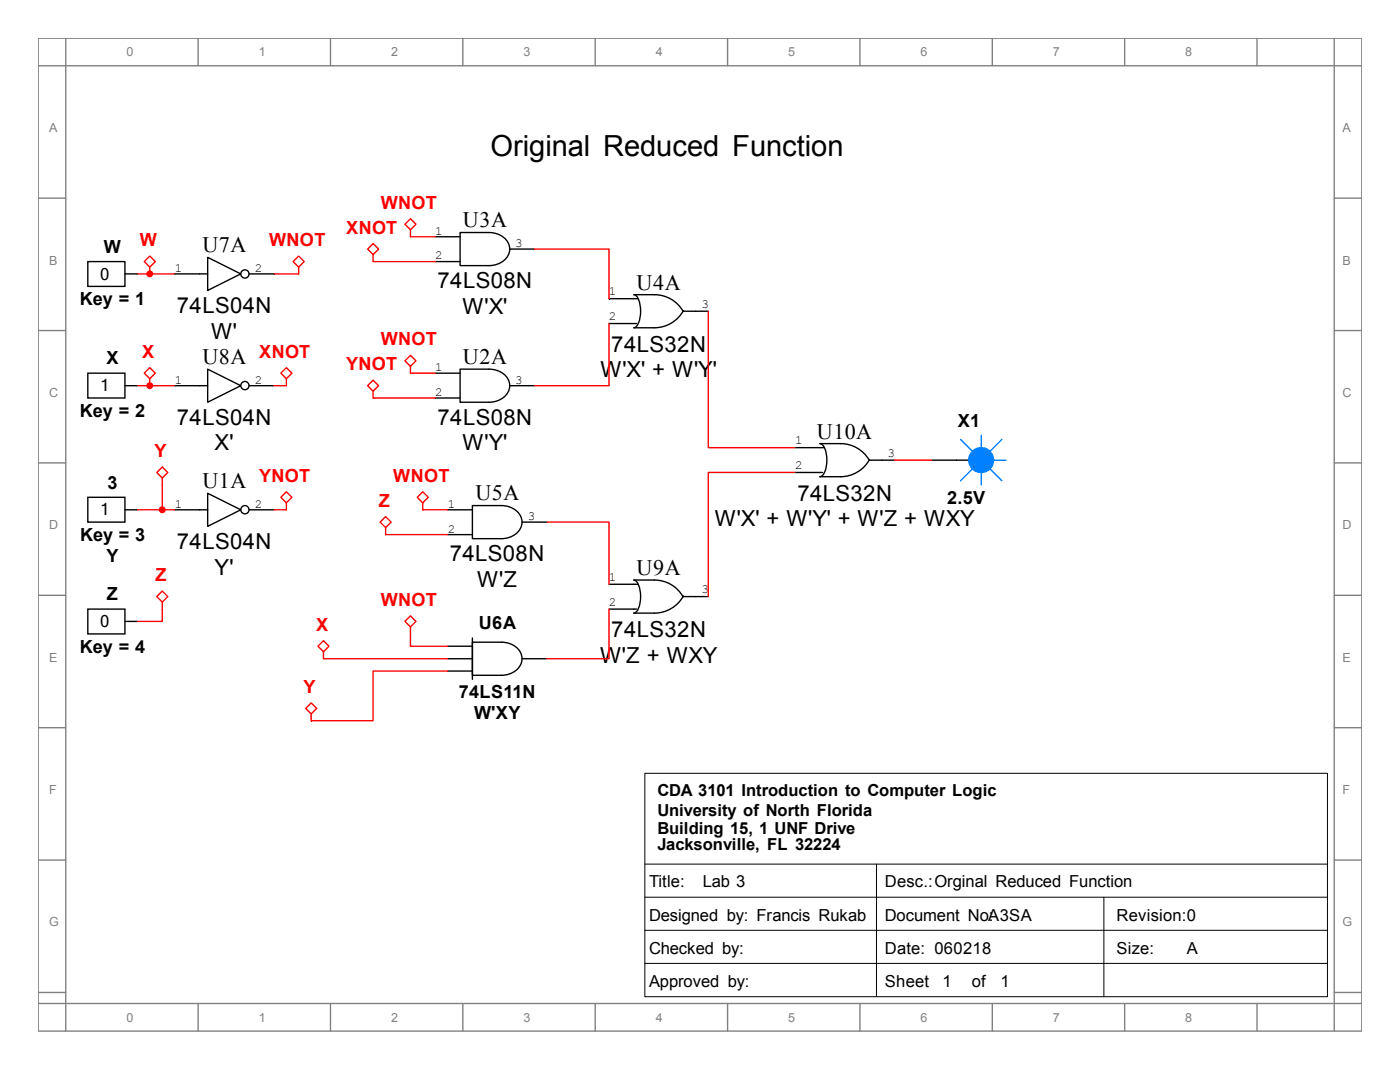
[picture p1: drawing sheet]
<svg xmlns="http://www.w3.org/2000/svg" width="279mm" height="216mm" viewBox="0 0 279 216" stroke-linecap="round" stroke-linejoin="round" font-family="sans-serif">
<g fill="none" stroke="#808080" stroke-width=".28">
<path d="M7.6 7.6h264.2v198.1h-264.2zM7.6 13.1h264.2M13.1 7.6v198.1M39.5 7.6v5.5M66 7.6v5.5M92.4 7.6v5.5M118.8 7.6v5.5M145.2 7.6v5.5M171.6 7.6v5.5M198 7.6v5.5M224.5 7.6v5.5M250.9 7.6v5.5"/>
<path d="M266.3 7.6v198.1M7.6 39.5h5.5M266.3 39.5h5.5M7.6 66h5.5M266.3 66h5.5M7.6 92.4h5.5M266.3 92.4h5.5M7.6 118.8h5.5M266.3 118.8h5.5M7.6 145.2h5.5M266.3 145.2h5.5M7.6 171.6h5.5"/>
<path d="M266.3 171.6h5.5M7.6 198h5.5M266.3 198h5.5M7.6 200.2h264.2M39.5 200.2v5.5M66 200.2v5.5M92.4 200.2v5.5M118.8 200.2v5.5M145.2 200.2v5.5M171.6 200.2v5.5M198 200.2v5.5M224.5 200.2v5.5"/>
<path d="M250.9 200.2v5.5"/>
</g>
<path d="M128.7 154.3h136.2v44.6h-136.2zM128.7 172.4h136.2M128.7 179h136.2M174.9 172.4v26.4M220.3 179v19.8M128.7 185.6h136.2M128.7 192.2h136.2" fill="none" stroke="#000" stroke-width=".2"/>
<g fill="none" stroke="#000" stroke-width=".28">
<path d="M17.5 52.2h7.4v4.9h-7.4zM24.9 54.7h2.5M34.8 54.7h6.6M41.4 51.4l6.6 3.3-6.6 3.3zM49.7 54.7h5M86.9 47.2h4.9M86.9 52.2h4.9M91.8 46.4h5.8a3.8 3.8 0 0 1 4.1 3.3 3.8 3.8 0 0 1-4.1 3.3h-5.8zM101.7 49.7h5M17.5 74.5h7.4v4.9h-7.4zM24.9 77h2.5M34.8 77h6.6"/>
<path d="M41.4 73.7l6.6 3.3-6.6 3.3zM49.7 77h5M17.5 99.2h7.4v5h-7.4zM190.9 91.8h2.4M24.9 101.7h2.5"/>
<circle cx="48.9" cy="54.7" r=".82"/>
<circle cx="48.9" cy="76.9" r=".82"/>
</g>
<path d="M191.7 87.7l2.5 2.5M194.2 93.5l-2.5 2.4M195.8 86.9v2.4M195.8 94.3v2.5M197.5 93.5l2.4 2.4M198.3 91.8h2.5M199.9 87.7l-2.4 2.5" fill="none" stroke="#0080ff" stroke-width=".28"/>
<circle cx="195.8" cy="91.8" r="2.48" fill="#0080ff"/>
<circle cx="195.8" cy="91.8" r="2.48" fill="none" stroke="#0080ff" stroke-width=".28"/>
<path d="M121.5 59.6h5.8M121.5 64.6h5.5M136.4 62a6.6 6.6 0 0 1-5.8 3.4h-4.1a2.55 2.55 0 0 0 1.3-2.5v-.8a4 4 0 0 0-1-3.2l-.3-.1h4.1a6.6 6.6 0 0 1 5.7 3.3M136.4 62.1h5M185.9 91.8h5" fill="none" stroke="#000" stroke-width=".28"/>
<circle cx="29.9" cy="54.7" r=".55" fill="#f00"/>
<g fill="none" stroke="#f00" stroke-width=".28">
<path d="M27.4 54.7h7.4M28.8 52.2l1.1-1.1 1.1 1.1-1.1 1.1z"/>
<circle cx="29.9" cy="54.7" r=".55"/>
</g>
<path d="M29.9 54.7h.1M29.9 53.3v1.4" fill="none" stroke="#f00" stroke-width=".28"/>
<circle cx="29.9" cy="77" r=".55" fill="#f00"/>
<g fill="none" stroke="#f00" stroke-width=".28">
<path d="M27.4 77h7.4M28.8 74.5l1.1-1.1 1.1 1.1-1.1 1.1z"/>
<circle cx="29.9" cy="77" r=".55"/>
</g>
<path d="M29.9 77h.1M29.9 75.6v1.4M31.3 94.3l1.1-1.1 1.1 1.1-1.1 1.1z" fill="none" stroke="#f00" stroke-width=".28"/>
<path d="M58.5 52.2l1.1-1.1 1.1 1.1-1.1 1.1zM32.4 95.4v1.4" fill="none" stroke="#f00" stroke-width=".28"/>
<path d="M59.6 53.3v1.4h-4.9M56 74.5l1.1-1.1 1.2 1.1-1.2 1.1z" fill="none" stroke="#f00" stroke-width=".28"/>
<path d="M57.1 75.6v1.4h-2.4M31.3 119l1.1-1.1 1.1 1.1-1.1 1.1z" fill="none" stroke="#f00" stroke-width=".28"/>
<path d="M17.5 121.5h7.4v5h-7.4zM24.9 124h2.5" fill="none" stroke="#000" stroke-width=".28"/>
<path d="M32.4 120.1v3.9h-5" fill="none" stroke="#f00" stroke-width=".28"/>
<g fill="none" stroke="#000" stroke-width=".28">
<path d="M41.4 98.4l6.6 3.3-6.6 3.3zM34.8 101.7h6.6M49.7 101.7h5"/>
<circle cx="48.9" cy="101.7" r=".82"/>
</g>
<circle cx="32.4" cy="101.7" r=".56" fill="#f00"/>
<g fill="none" stroke="#f00" stroke-width=".28">
<path d="M32.4 96.8v4.9M56 99.2l1.1-1.1 1.2 1.1-1.2 1.1zM27.4 101.7h7.4"/>
<circle cx="32.4" cy="101.7" r=".56"/>
</g>
<path d="M80.8 44.7l1.1-1.1 1.1 1.1-1.1 1.1zM57.1 100.3v1.4h-2.4" fill="none" stroke="#f00" stroke-width=".28"/>
<path d="M73.4 49.7l1.1-1.1 1.1 1.1-1.1 1.1zM81.9 45.8v1.4h5" fill="none" stroke="#f00" stroke-width=".28"/>
<path d="M74.5 50.8v1.4h12.4M80.8 72l1.1-1.1 1.1 1.1-1.1 1.1z" fill="none" stroke="#f00" stroke-width=".28"/>
<path d="M86.9 74.5h4.9M86.9 79.4h4.9M91.8 73.7h5.8a3.8 3.8 0 0 1 4.1 3.3 3.8 3.8 0 0 1-4.1 3.3h-5.8zM101.7 77h5" fill="none" stroke="#000" stroke-width=".28"/>
<path d="M73.4 77l1.1-1.1 1.1 1.1-1.1 1.1zM81.9 73.1v1.4" fill="none" stroke="#f00" stroke-width=".28"/>
<path d="M74.5 78.1v1.3h12.4M81.9 74.5h5M83.3 99.2l1.1-1.1 1.1 1.1-1.1 1.1z" fill="none" stroke="#f00" stroke-width=".28"/>
<path d="M89.3 101.7h5M89.3 106.7h5M94.3 100.9h5.8a3.8 3.8 0 0 1 4.1 3.3 3.8 3.8 0 0 1-4.1 3.3h-5.8zM104.2 104.2h4.9" fill="none" stroke="#000" stroke-width=".28"/>
<path d="M75.9 104.2l1.1-1.1 1.1 1.1-1.1 1.1zM84.4 100.3v1.4" fill="none" stroke="#f00" stroke-width=".28"/>
<path d="M106.7 49.7h14.8v9.9M121.5 64.6v12.4h-14.8M178.5 91.8h7.4M77 105.3v1.4h12.3M84.4 101.7h4.9M80.8 124l1.1-1.1 1.1 1.1-1.1 1.1z" fill="none" stroke="#f00" stroke-width=".28"/>
<path d="M158.7 89.3h5.8M158.7 94.3h5.5M173.5 91.7a6.6 6.6 0 0 1-5.7 3.4h-4.2a2.51 2.51 0 0 0 1.4-2.5v-.8a3.9 3.9 0 0 0-1.1-3.2l-.3-.1h4.2a6.6 6.6 0 0 1 5.7 3.3M173.5 91.8h5M89.3 128.9h5M89.3 131.4h5M89.3 133.9h5M94.3 128.1h5.8a3.8 3.8 0 0 1 4.1 3.3 3.8 3.8 0 0 1-4.1 3.3h-5.8zM94.3 127.3v8.3M104.2 131.4h4.9" fill="none" stroke="#000" stroke-width=".28"/>
<path d="M63.5 128.9l1.1-1.1 1.1 1.1-1.1 1.1zM81.9 125.1v3.8h7.4" fill="none" stroke="#f00" stroke-width=".28"/>
<path d="M64.6 130v1.4h24.7M61 141.4l1.1-1.1 1.1 1.1-1.1 1.1z" fill="none" stroke="#f00" stroke-width=".28"/>
<path d="M141.4 62.1v27.2h17.3M158.7 94.3h-17.3v24.7M109.1 104.2h12.4v12.4M89.3 133.9h-14.8v9.9h-12.4v-1.3M121.5 121.5v9.9h-12.4" fill="none" stroke="#f00" stroke-width=".28"/>
<path d="M121.5 116.6h5.8M136.4 118.9a6.6 6.6 0 0 1-5.8 3.4h-4.1a2.55 2.55 0 0 0 1.3-2.5v-1.5a2.55 2.55 0 0 0-1.3-2.6h4.1a6.5 6.5 0 0 1 5.7 3.4M136.4 119h5M121.5 121.5h5.5" fill="none" stroke="#000" stroke-width=".28"/>
<text font-size="5.8" x="97.9" y="31">Original Reduced Function</text>
<g font-size="4.4">
<text x="92.4" y="45.4">U3A</text>
<text x="40.4" y="50.3">U7A</text>
<text x="87.3" y="57.5">74LS08N</text>
<text x="127" y="57.8">U4A</text>
<text x="35.3" y="62.5">74LS04N</text>
<text x="92.3" y="62.6">W'X'</text>
<text x="42.2" y="67.6">W'</text>
<text x="122" y="70.2">74LS32N</text>
<text x="40.4" y="72.6">U8A</text>
<text x="92.4" y="72.6">U2A</text>
<text x="119.8" y="75.3">W'X' + W'Y'</text>
<text x="35.3" y="84.8">74LS04N</text>
<text x="42.8" y="89.9">X'</text>
<text x="87.3" y="84.8">74LS08N</text>
<text x="92.3" y="89.9">W'Y'</text>
<text x="163" y="87.5">U10A</text>
<text x="40.4" y="97.4">U1A</text>
<text x="94.9" y="99.9">U5A</text>
<text x="159.1" y="99.9">74LS32N</text>
<text x="142.7" y="105">W'X' + W'Y' + W'Z + WXY</text>
<text x="35.3" y="109.6">74LS04N</text>
<text x="89.7" y="112">74LS08N</text>
<text x="42.8" y="114.6">Y'</text>
<text x="95.2" y="117.1">W'Z</text>
<text x="127" y="114.7">U9A</text>
<text x="122" y="127.2">74LS32N</text>
<text x="119.8" y="132.2">W'Z + WXY</text>
</g>
<g font-size="3.6" fill="#f00">
<text x="76" y="41.7">WNOT</text>
<text x="69.1" y="46.6">XNOT</text>
<text x="27.9" y="49.1">W</text>
<text x="53.7" y="49.1">WNOT</text>
<text x="28.4" y="71.4">X</text>
<text x="51.7" y="71.4">XNOT</text>
<text x="76" y="68.9">WNOT</text>
<text x="69.1" y="73.8">YNOT</text>
<text x="30.9" y="91.2">Y</text>
<text x="51.7" y="96.1">YNOT</text>
<text x="75.6" y="101.1">Z</text>
<text x="78.5" y="96.1">WNOT</text>
<text x="31" y="116">Z</text>
<text x="63.1" y="125.9">X</text>
<text x="76" y="120.9">WNOT</text>
<text x="60.6" y="138.2">Y</text>
</g>
<g font-size="3.6">
<text x="20.7" y="50.5">W</text>
<text x="16" y="60.9">Key = 1</text>
<text x="21.3" y="72.7">X</text>
<text x="16" y="83.2">Key = 2</text>
<text x="191.1" y="85.1">X1</text>
<text x="21.5" y="97.5">3</text>
<text x="189.1" y="100.5">2.5V</text>
<text x="16" y="107.9">Key = 3</text>
<text x="21.3" y="112.1">Y</text>
<text x="21.3" y="119.8">Z</text>
<text x="95.5" y="125.6">U6A</text>
<text x="16" y="130.3">Key = 4</text>
<text x="91.6" y="139.3">74LS11N</text>
<text x="94.6" y="143.5">W'XY</text>
</g>
<g font-size="3.3">
<text x="20" y="55.8">0</text>
<text x="20" y="78.1">1</text>
<text x="20" y="102.8">1</text>
<text x="20" y="125.1">0</text>
<text x="131.2" y="158.9">CDA 3101 Introduction to Computer Logic</text>
<text x="131.2" y="162.8">University of North Florida</text>
<text x="131.2" y="166.4">Building 15, 1 UNF Drive</text>
<text x="131.2" y="169.7">Jacksonville, FL 32224</text>
<text x="129.5" y="177.1">Title:</text>
<text x="140.3" y="177.1">Lab 3</text>
<text x="176.6" y="177.1">Desc.:Orginal Reduced Function</text>
<text x="129.5" y="183.7">Designed by: Francis Rukab</text>
<text x="176.6" y="183.7">Document No:A3SA</text>
<text x="222.8" y="183.7">Revision:0</text>
<text x="129.5" y="190.3">Checked by:</text>
<text x="176.6" y="190.3">Date: 060218</text>
<text x="222.8" y="190.3">Size:</text>
<text x="236.9" y="190.3">A</text>
<text x="129.5" y="196.9">Approved by:</text>
<text x="176.6" y="196.9">Sheet</text>
<text x="188.1" y="196.9">1</text>
<text x="193.9" y="196.9">of</text>
<text x="199.7" y="196.9">1</text>
</g>
<g font-size="2.5" fill="#808080">
<text x="25.2" y="11.2">0</text>
<text x="51.6" y="11.2">1</text>
<text x="78.1" y="11.2">2</text>
<text x="104.5" y="11.2">3</text>
<text x="130.9" y="11.2">4</text>
<text x="157.3" y="11.2">5</text>
<text x="183.7" y="11.2">6</text>
<text x="210.1" y="11.2">7</text>
<text x="236.6" y="11.2">8</text>
<text x="9.8" y="26.4">A</text>
<text x="267.9" y="26.4">A</text>
<text x="9.8" y="52.8">B</text>
<text x="267.9" y="52.8">B</text>
<text x="9.8" y="79.2">C</text>
<text x="267.9" y="79.2">C</text>
<text x="9.8" y="105.6">D</text>
<text x="267.9" y="105.6">D</text>
<text x="9.8" y="132">E</text>
<text x="267.9" y="132">E</text>
<text x="9.8" y="158.5">F</text>
<text x="267.9" y="158.5">F</text>
<text x="9.8" y="184.9">G</text>
<text x="267.9" y="184.9">G</text>
<text x="25.2" y="203.8">0</text>
<text x="51.6" y="203.8">1</text>
<text x="78.1" y="203.8">2</text>
<text x="104.5" y="203.8">3</text>
<text x="130.9" y="203.8">4</text>
<text x="157.3" y="203.8">5</text>
<text x="183.7" y="203.8">6</text>
<text x="210.1" y="203.8">7</text>
<text x="236.6" y="203.8">8</text>
</g>
<g font-size="2.5">
<text x="86.9" y="46.8">1</text>
<text x="86.9" y="51.8">2</text>
<text x="102.8" y="49.3">3</text>
<text x="34.9" y="54.3">1</text>
<text x="50.8" y="54.3">2</text>
<text x="121.5" y="58.9">1</text>
<text x="121.5" y="63.9">2</text>
<text x="140" y="61.4">3</text>
<text x="34.9" y="76.5">1</text>
<text x="50.8" y="76.5">2</text>
<text x="86.9" y="74.1">1</text>
<text x="102.8" y="76.5">3</text>
<text x="86.9" y="79">2</text>
<text x="158.7" y="88.6">1</text>
<text x="158.7" y="93.6">2</text>
<text x="177.1" y="91.1">3</text>
<text x="34.9" y="101.3">1</text>
<text x="50.8" y="101.3">2</text>
<text x="89.4" y="101.3">1</text>
<text x="89.4" y="106.3">2</text>
<text x="105.3" y="103.8">3</text>
<text x="121.5" y="115.9">1</text>
<text x="140" y="118.4">3</text>
<text x="121.5" y="120.9">2</text>
</g>
</svg>
